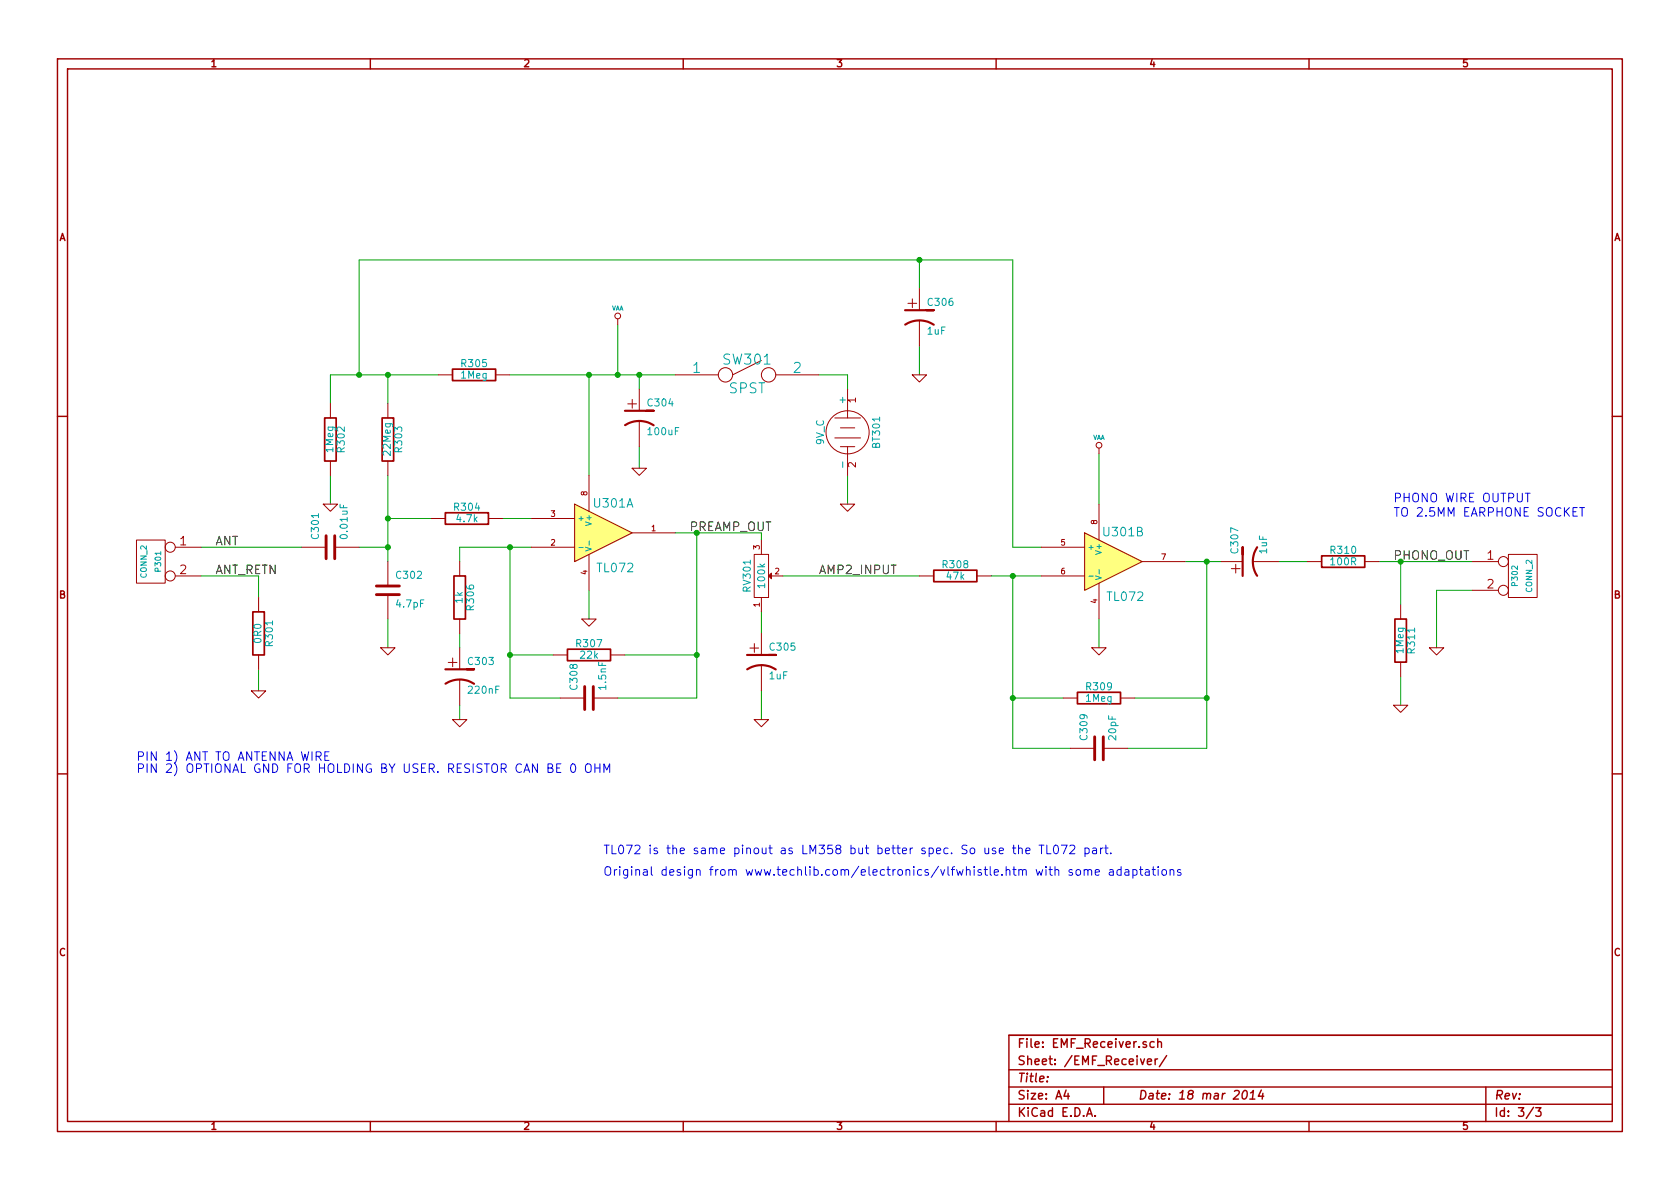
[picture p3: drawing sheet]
EESchema Schematic File Version 2
LIBS:power
LIBS:device
LIBS:transistors
LIBS:conn
LIBS:linear
LIBS:regul
LIBS:74xx
LIBS:cmos4000
LIBS:adc-dac
LIBS:memory
LIBS:xilinx
LIBS:special
LIBS:microcontrollers
LIBS:dsp
LIBS:microchip
LIBS:analog_switches
LIBS:motorola
LIBS:texas
LIBS:intel
LIBS:audio
LIBS:interface
LIBS:digital-audio
LIBS:philips
LIBS:display
LIBS:cypress
LIBS:siliconi
LIBS:opto
LIBS:atmel
LIBS:contrib
LIBS:valves
LIBS:diy_connectors
LIBS:Oscillator-cache
EELAYER 27 0
EELAYER END
$Descr A4 11693 8268
encoding utf-8
Sheet 3 3
Title ""
Date "18 mar 2014"
Rev ""
Comp ""
Comment1 ""
Comment2 ""
Comment3 ""
Comment4 ""
$EndDescr
Text Notes 9700 3500 0    60   ~ 0
PHONO WIRE OUTPUT
Text Notes 9700 3600 0    60   ~ 0
TO 2.5MM EARPHONE SOCKET
Wire Wire Line
	3700 3800 3200 3800
Connection ~ 7050 4850
Wire Wire Line
	7050 4000 7050 5200
Wire Wire Line
	7050 5200 7450 5200
Connection ~ 4850 4550
Wire Wire Line
	4350 4550 4850 4550
Connection ~ 3550 4550
Wire Wire Line
	3900 4850 3550 4850
Wire Wire Line
	3550 4850 3550 3800
Wire Wire Line
	10250 3900 9600 3900
Wire Wire Line
	1800 4650 1800 4800
Connection ~ 9750 3900
Wire Wire Line
	9750 4200 9750 3900
Wire Wire Line
	7650 3150 7650 3500
Connection ~ 4300 2600
Wire Wire Line
	4300 2250 4300 2600
Connection ~ 8400 3900
Wire Wire Line
	8400 4850 7900 4850
Wire Wire Line
	8250 3900 8500 3900
Wire Wire Line
	5700 2600 5900 2600
Wire Wire Line
	5900 2600 5900 2700
Wire Wire Line
	3550 2600 4700 2600
Wire Wire Line
	6400 4000 5450 4000
Connection ~ 6400 1800
Wire Wire Line
	6400 2000 6400 1800
Wire Wire Line
	7250 3800 7050 3800
Wire Wire Line
	4700 3700 5300 3700
Wire Wire Line
	4100 4300 4100 4100
Wire Wire Line
	2700 4300 2700 4500
Connection ~ 2700 3800
Wire Wire Line
	2500 3800 2700 3800
Wire Wire Line
	4450 3100 4450 3250
Wire Wire Line
	4100 2600 4100 3300
Wire Wire Line
	2300 3500 2300 3300
Wire Wire Line
	2300 2800 2300 2600
Wire Wire Line
	2700 2600 2700 2800
Wire Wire Line
	2700 3600 3000 3600
Wire Wire Line
	3200 4900 3200 5000
Wire Wire Line
	5300 5000 5300 4800
Connection ~ 4850 3700
Wire Wire Line
	3200 3800 3200 3900
Connection ~ 3550 3800
Wire Wire Line
	5300 3700 5300 3750
Wire Wire Line
	5300 4250 5300 4400
Wire Wire Line
	3200 4500 3200 4400
Wire Wire Line
	3700 3600 3500 3600
Connection ~ 2700 2600
Wire Wire Line
	2300 2600 3050 2600
Connection ~ 4100 2600
Wire Wire Line
	2700 3900 2700 3300
Connection ~ 2700 3600
Wire Wire Line
	2100 3800 1400 3800
Wire Wire Line
	7250 4000 6900 4000
Wire Wire Line
	7050 3800 7050 1800
Wire Wire Line
	7050 1800 2500 1800
Wire Wire Line
	2500 1800 2500 2600
Connection ~ 2500 2600
Wire Wire Line
	6400 2400 6400 2600
Wire Wire Line
	4450 2700 4450 2600
Connection ~ 4450 2600
Wire Wire Line
	5900 3300 5900 3500
Wire Wire Line
	8900 3900 9100 3900
Wire Wire Line
	7050 4850 7400 4850
Connection ~ 7050 4000
Wire Wire Line
	7650 4500 7650 4300
Wire Wire Line
	9750 4900 9750 4700
Wire Wire Line
	1400 4000 1800 4000
Wire Wire Line
	1800 4000 1800 4150
Wire Wire Line
	10000 4500 10000 4100
Wire Wire Line
	10000 4100 10250 4100
Wire Wire Line
	4300 4850 4850 4850
Wire Wire Line
	4850 4850 4850 3700
Wire Wire Line
	3850 4550 3550 4550
Wire Wire Line
	7850 5200 8400 5200
Wire Wire Line
	8400 5200 8400 3900
Connection ~ 8400 4850
$Comp
L C C309
U 1 1
P 7650 5200
F 0 "C309" H 7700 5300 50  0000 L CNN
F 1 "20pF" H 7700 5100 50  0000 L CNN
F 2 "" H 7650 5200 60  0001 C CNN
F 3 "" H 7650 5200 60  0001 C CNN
	1    7650 5200
	0    -1   -1   0   
$EndComp
$Comp
L C C308
U 1 1
P 4100 4850
F 0 "C308" H 4150 4950 50  0000 L CNN
F 1 "1.5nF" H 4150 4750 50  0000 L CNN
F 2 "" H 4100 4850 60  0001 C CNN
F 3 "" H 4100 4850 60  0001 C CNN
	1    4100 4850
	0    -1   -1   0   
$EndComp
Text Label 4800 3700 0    60   ~ 0
PREAMP_OUT
Text Label 9700 3900 0    60   ~ 0
PHONO_OUT
Text Label 5700 4000 0    60   ~ 0
AMP2_INPUT
Text Label 1500 4000 0    60   ~ 0
ANT_RETN
Text Label 1500 3800 0    60   ~ 0
ANT
$Comp
L CONN_2 P302
U 1 1
P 10600 4000
F 0 "P302" V 10550 4000 40  0000 C CNN
F 1 "CONN_2" V 10650 4000 40  0000 C CNN
F 2 "" H 10600 4000 60  0001 C CNN
F 3 "" H 10600 4000 60  0001 C CNN
	1    10600 4000
	1    0    0    -1  
$EndComp
$Comp
L C C301
U 1 1
P 2300 3800
F 0 "C301" H 2350 3900 50  0000 L CNN
F 1 "0.01uF" H 2350 3700 50  0000 L CNN
F 2 "" H 2300 3800 60  0001 C CNN
F 3 "" H 2300 3800 60  0001 C CNN
	1    2300 3800
	0    -1   -1   0   
$EndComp
$Comp
L GND #PWR017
U 1 1
P 10000 4500
F 0 "#PWR017" H 10000 4500 30  0001 C CNN
F 1 "GND" H 10000 4430 30  0001 C CNN
F 2 "" H 10000 4500 60  0001 C CNN
F 3 "" H 10000 4500 60  0001 C CNN
	1    10000 4500
	1    0    0    -1  
$EndComp
Text Notes 950  5300 0    60   ~ 0
PIN 1) ANT TO ANTENNA WIRE\nPIN 2) OPTIONAL GND FOR HOLDING BY USER. RESISTOR CAN BE 0 OHM
Text Notes 4200 6100 0    60   ~ 0
Original design from www.techlib.com/electronics/vlfwhistle.htm with some adaptations
$Comp
L GND #PWR018
U 1 1
P 1800 4800
F 0 "#PWR018" H 1800 4800 30  0001 C CNN
F 1 "GND" H 1800 4730 30  0001 C CNN
F 2 "" H 1800 4800 60  0001 C CNN
F 3 "" H 1800 4800 60  0001 C CNN
	1    1800 4800
	1    0    0    -1  
$EndComp
$Comp
L R R301
U 1 1
P 1800 4400
F 0 "R301" V 1880 4400 50  0000 C CNN
F 1 "0R0" V 1800 4400 50  0000 C CNN
F 2 "" H 1800 4400 60  0001 C CNN
F 3 "" H 1800 4400 60  0001 C CNN
	1    1800 4400
	1    0    0    -1  
$EndComp
$Comp
L CONN_2 P301
U 1 1
P 1050 3900
F 0 "P301" V 1000 3900 40  0000 C CNN
F 1 "CONN_2" V 1100 3900 40  0000 C CNN
F 2 "" H 1050 3900 60  0001 C CNN
F 3 "" H 1050 3900 60  0001 C CNN
	1    1050 3900
	-1   0    0    -1  
$EndComp
$Comp
L GND #PWR019
U 1 1
P 9750 4900
F 0 "#PWR019" H 9750 4900 30  0001 C CNN
F 1 "GND" H 9750 4830 30  0001 C CNN
F 2 "" H 9750 4900 60  0001 C CNN
F 3 "" H 9750 4900 60  0001 C CNN
	1    9750 4900
	1    0    0    -1  
$EndComp
$Comp
L R R311
U 1 1
P 9750 4450
F 0 "R311" V 9830 4450 50  0000 C CNN
F 1 "1Meg" V 9750 4450 50  0000 C CNN
F 2 "" H 9750 4450 60  0001 C CNN
F 3 "" H 9750 4450 60  0001 C CNN
	1    9750 4450
	1    0    0    -1  
$EndComp
$Comp
L VAA #PWR020
U 1 1
P 7650 3150
F 0 "#PWR020" H 7650 3210 30  0001 C CNN
F 1 "VAA" H 7650 3260 30  0000 C CNN
F 2 "" H 7650 3150 60  0001 C CNN
F 3 "" H 7650 3150 60  0001 C CNN
	1    7650 3150
	1    0    0    -1  
$EndComp
$Comp
L VAA #PWR021
U 1 1
P 4300 2250
F 0 "#PWR021" H 4300 2310 30  0001 C CNN
F 1 "VAA" H 4300 2360 30  0000 C CNN
F 2 "" H 4300 2250 60  0001 C CNN
F 3 "" H 4300 2250 60  0001 C CNN
	1    4300 2250
	1    0    0    -1  
$EndComp
$Comp
L GND #PWR022
U 1 1
P 7650 4500
F 0 "#PWR022" H 7650 4500 30  0001 C CNN
F 1 "GND" H 7650 4430 30  0001 C CNN
F 2 "" H 7650 4500 60  0001 C CNN
F 3 "" H 7650 4500 60  0001 C CNN
	1    7650 4500
	1    0    0    -1  
$EndComp
$Comp
L CP1 C305
U 1 1
P 5300 4600
F 0 "C305" H 5350 4700 50  0000 L CNN
F 1 "1uF" H 5350 4500 50  0000 L CNN
F 2 "" H 5300 4600 60  0001 C CNN
F 3 "" H 5300 4600 60  0001 C CNN
	1    5300 4600
	1    0    0    -1  
$EndComp
$Comp
L CP1 C303
U 1 1
P 3200 4700
F 0 "C303" H 3250 4800 50  0000 L CNN
F 1 "220nF" H 3250 4600 50  0000 L CNN
F 2 "" H 3200 4700 60  0001 C CNN
F 3 "" H 3200 4700 60  0001 C CNN
	1    3200 4700
	1    0    0    -1  
$EndComp
$Comp
L CP1 C306
U 1 1
P 6400 2200
F 0 "C306" H 6450 2300 50  0000 L CNN
F 1 "1uF" H 6450 2100 50  0000 L CNN
F 2 "" H 6400 2200 60  0001 C CNN
F 3 "" H 6400 2200 60  0001 C CNN
	1    6400 2200
	1    0    0    -1  
$EndComp
$Comp
L CP1 C307
U 1 1
P 8700 3900
F 0 "C307" H 8750 4000 50  0000 L CNN
F 1 "1uF" H 8750 3800 50  0000 L CNN
F 2 "" H 8700 3900 60  0001 C CNN
F 3 "" H 8700 3900 60  0001 C CNN
	1    8700 3900
	0    -1   -1   0   
$EndComp
$Comp
L GND #PWR023
U 1 1
P 5900 3500
F 0 "#PWR023" H 5900 3500 30  0001 C CNN
F 1 "GND" H 5900 3430 30  0001 C CNN
F 2 "" H 5900 3500 60  0001 C CNN
F 3 "" H 5900 3500 60  0001 C CNN
	1    5900 3500
	1    0    0    -1  
$EndComp
$Comp
L GND #PWR024
U 1 1
P 6400 2600
F 0 "#PWR024" H 6400 2600 30  0001 C CNN
F 1 "GND" H 6400 2530 30  0001 C CNN
F 2 "" H 6400 2600 60  0001 C CNN
F 3 "" H 6400 2600 60  0001 C CNN
	1    6400 2600
	1    0    0    -1  
$EndComp
Text Notes 4200 5950 0    60   ~ 0
TL072 is the same pinout as LM358 but better spec. So use the TL072 part.
$Comp
L GND #PWR025
U 1 1
P 5300 5000
F 0 "#PWR025" H 5300 5000 30  0001 C CNN
F 1 "GND" H 5300 4930 30  0001 C CNN
F 2 "" H 5300 5000 60  0001 C CNN
F 3 "" H 5300 5000 60  0001 C CNN
	1    5300 5000
	1    0    0    -1  
$EndComp
$Comp
L GND #PWR026
U 1 1
P 4100 4300
F 0 "#PWR026" H 4100 4300 30  0001 C CNN
F 1 "GND" H 4100 4230 30  0001 C CNN
F 2 "" H 4100 4300 60  0001 C CNN
F 3 "" H 4100 4300 60  0001 C CNN
	1    4100 4300
	1    0    0    -1  
$EndComp
$Comp
L GND #PWR027
U 1 1
P 3200 5000
F 0 "#PWR027" H 3200 5000 30  0001 C CNN
F 1 "GND" H 3200 4930 30  0001 C CNN
F 2 "" H 3200 5000 60  0001 C CNN
F 3 "" H 3200 5000 60  0001 C CNN
	1    3200 5000
	1    0    0    -1  
$EndComp
$Comp
L GND #PWR028
U 1 1
P 2700 4500
F 0 "#PWR028" H 2700 4500 30  0001 C CNN
F 1 "GND" H 2700 4430 30  0001 C CNN
F 2 "" H 2700 4500 60  0001 C CNN
F 3 "" H 2700 4500 60  0001 C CNN
	1    2700 4500
	1    0    0    -1  
$EndComp
$Comp
L GND #PWR029
U 1 1
P 4450 3250
F 0 "#PWR029" H 4450 3250 30  0001 C CNN
F 1 "GND" H 4450 3180 30  0001 C CNN
F 2 "" H 4450 3250 60  0001 C CNN
F 3 "" H 4450 3250 60  0001 C CNN
	1    4450 3250
	1    0    0    -1  
$EndComp
$Comp
L GND #PWR030
U 1 1
P 2300 3500
F 0 "#PWR030" H 2300 3500 30  0001 C CNN
F 1 "GND" H 2300 3430 30  0001 C CNN
F 2 "" H 2300 3500 60  0001 C CNN
F 3 "" H 2300 3500 60  0001 C CNN
	1    2300 3500
	1    0    0    -1  
$EndComp
$Comp
L TL072 U301
U 2 1
P 7750 3900
F 0 "U301" H 7700 4100 60  0000 L CNN
F 1 "TL072" H 7700 3650 60  0000 L CNN
F 2 "" H 7750 3900 60  0001 C CNN
F 3 "" H 7750 3900 60  0001 C CNN
	2    7750 3900
	1    0    0    -1  
$EndComp
$Comp
L TL072 U301
U 1 1
P 4200 3700
F 0 "U301" H 4150 3900 60  0000 L CNN
F 1 "TL072" H 4150 3450 60  0000 L CNN
F 2 "" H 4200 3700 60  0001 C CNN
F 3 "" H 4200 3700 60  0001 C CNN
	1    4200 3700
	1    0    0    -1  
$EndComp
$Comp
L SPST SW301
U 1 1
P 5200 2600
F 0 "SW301" H 5200 2700 70  0000 C CNN
F 1 "SPST" H 5200 2500 70  0000 C CNN
F 2 "" H 5200 2600 60  0001 C CNN
F 3 "" H 5200 2600 60  0001 C CNN
	1    5200 2600
	1    0    0    -1  
$EndComp
$Comp
L BATTERY BT301
U 1 1
P 5900 3000
F 0 "BT301" H 5900 3200 50  0000 C CNN
F 1 "9V_C" H 5900 2810 50  0000 C CNN
F 2 "" H 5900 3000 60  0001 C CNN
F 3 "" H 5900 3000 60  0001 C CNN
	1    5900 3000
	0    1    1    0   
$EndComp
$Comp
L CP1 C304
U 1 1
P 4450 2900
F 0 "C304" H 4500 3000 50  0000 L CNN
F 1 "100uF" H 4500 2800 50  0000 L CNN
F 2 "" H 4450 2900 60  0001 C CNN
F 3 "" H 4450 2900 60  0001 C CNN
	1    4450 2900
	1    0    0    -1  
$EndComp
$Comp
L C C302
U 1 1
P 2700 4100
F 0 "C302" H 2750 4200 50  0000 L CNN
F 1 "4.7pF" H 2750 4000 50  0000 L CNN
F 2 "" H 2700 4100 60  0001 C CNN
F 3 "" H 2700 4100 60  0001 C CNN
	1    2700 4100
	1    0    0    -1  
$EndComp
$Comp
L POT RV301
U 1 1
P 5300 4000
F 0 "RV301" H 5300 3900 50  0000 C CNN
F 1 "100k" H 5300 4000 50  0000 C CNN
F 2 "" H 5300 4000 60  0001 C CNN
F 3 "" H 5300 4000 60  0001 C CNN
	1    5300 4000
	0    1    -1   0   
$EndComp
$Comp
L R R310
U 1 1
P 9350 3900
F 0 "R310" V 9430 3900 50  0000 C CNN
F 1 "100R" V 9350 3900 50  0000 C CNN
F 2 "" H 9350 3900 60  0001 C CNN
F 3 "" H 9350 3900 60  0001 C CNN
	1    9350 3900
	0    -1   -1   0   
$EndComp
$Comp
L R R309
U 1 1
P 7650 4850
F 0 "R309" V 7730 4850 50  0000 C CNN
F 1 "1Meg" V 7650 4850 50  0000 C CNN
F 2 "" H 7650 4850 60  0001 C CNN
F 3 "" H 7650 4850 60  0001 C CNN
	1    7650 4850
	0    -1   -1   0   
$EndComp
$Comp
L R R308
U 1 1
P 6650 4000
F 0 "R308" V 6730 4000 50  0000 C CNN
F 1 "47k" V 6650 4000 50  0000 C CNN
F 2 "" H 6650 4000 60  0001 C CNN
F 3 "" H 6650 4000 60  0001 C CNN
	1    6650 4000
	0    -1   -1   0   
$EndComp
$Comp
L R R307
U 1 1
P 4100 4550
F 0 "R307" V 4180 4550 50  0000 C CNN
F 1 "22k" V 4100 4550 50  0000 C CNN
F 2 "" H 4100 4550 60  0001 C CNN
F 3 "" H 4100 4550 60  0001 C CNN
	1    4100 4550
	0    -1   -1   0   
$EndComp
$Comp
L R R304
U 1 1
P 3250 3600
F 0 "R304" V 3330 3600 50  0000 C CNN
F 1 "4.7k" V 3250 3600 50  0000 C CNN
F 2 "" H 3250 3600 60  0001 C CNN
F 3 "" H 3250 3600 60  0001 C CNN
	1    3250 3600
	0    -1   -1   0   
$EndComp
$Comp
L R R306
U 1 1
P 3200 4150
F 0 "R306" V 3280 4150 50  0000 C CNN
F 1 "1k" V 3200 4150 50  0000 C CNN
F 2 "" H 3200 4150 60  0001 C CNN
F 3 "" H 3200 4150 60  0001 C CNN
	1    3200 4150
	1    0    0    -1  
$EndComp
$Comp
L R R305
U 1 1
P 3300 2600
F 0 "R305" V 3380 2600 50  0000 C CNN
F 1 "1Meg" V 3300 2600 50  0000 C CNN
F 2 "" H 3300 2600 60  0001 C CNN
F 3 "" H 3300 2600 60  0001 C CNN
	1    3300 2600
	0    -1   -1   0   
$EndComp
$Comp
L R R303
U 1 1
P 2700 3050
F 0 "R303" V 2780 3050 50  0000 C CNN
F 1 "22Meg" V 2700 3050 50  0000 C CNN
F 2 "" H 2700 3050 60  0001 C CNN
F 3 "" H 2700 3050 60  0001 C CNN
	1    2700 3050
	1    0    0    -1  
$EndComp
$Comp
L R R302
U 1 1
P 2300 3050
F 0 "R302" V 2380 3050 50  0000 C CNN
F 1 "1Meg" V 2300 3050 50  0000 C CNN
F 2 "" H 2300 3050 60  0001 C CNN
F 3 "" H 2300 3050 60  0001 C CNN
	1    2300 3050
	1    0    0    -1  
$EndComp
$EndSCHEMATC
